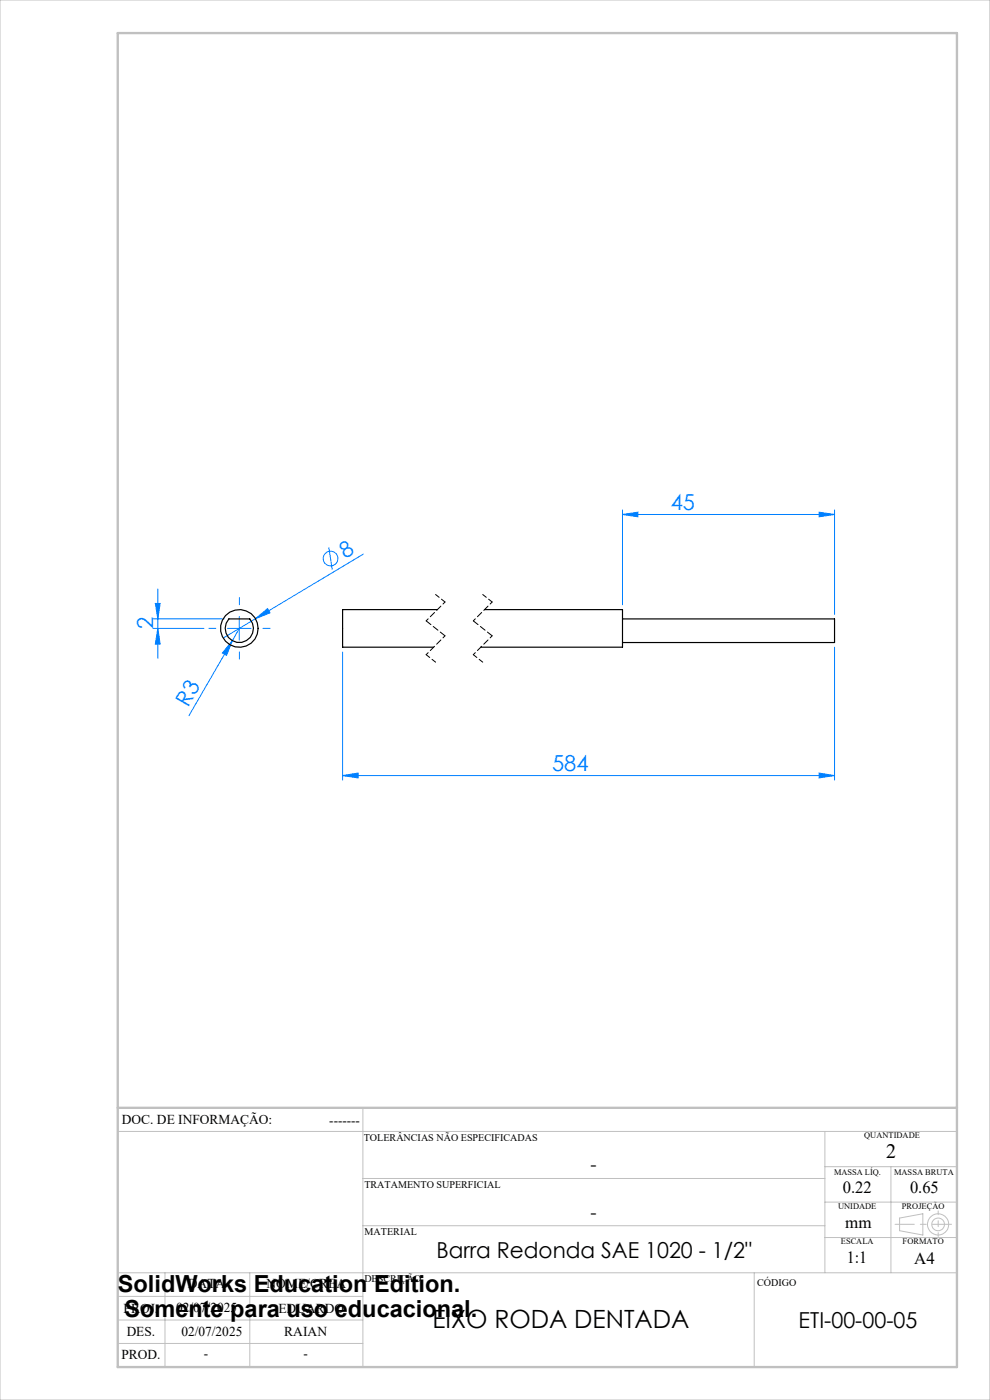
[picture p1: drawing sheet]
<svg xmlns="http://www.w3.org/2000/svg" width="210mm" height="297mm" viewBox="0 0 210 297" stroke-linecap="round" stroke-linejoin="round" font-family="sans-serif">
<g fill="none" stroke="#0080ff" stroke-width=".21">
<path d="M69.7 116.1l.8 4.8M77.1 117.5l-22.9 13.8M132 109.1l3.3-.4v.9zM132 108.2v20.1M132 109.1h45M173.7 108.7l3.3 .4-3.3 .5zM177 108.2v22.1M32.5 133.3h10.8M32.5 131.3h15M32.9 128h1.1l-.5 3.3zM33.5 125v14.7M33.5 133.3l.5 3.3h-1.1z"/>
<path d="M48.3 133.3h5M49.3 135.9l-1.3 3.1-.8-.5zM49.3 135.9l-9.2 15.9M50.8 130.8v5M50.8 133.3l-1.5 2.6M54.2 131.3l2.6-2.2 .5 .9zM54.2 131.3l-6.9 4.1M72.7 138.3v27.2M177 137.3v28.2M72.7 164.5l3.3-.5v1zM72.7 164.5h104.3M173.7 164l3.3 .5-3.3 .5z"/>
<circle cx="70.1" cy="118.5" r="1.55"/>
</g>
<g fill="none" stroke="#c0c0c0" stroke-width=".21">
<path d="M0 0h210v297h-210zM77 235v55M25 240h178M77 250h98M175 240v30M175 255h28M175 247.5h28M189 247.5v22.5M190.8 258.4l5-.9v4.5l-5-.9zM25 275h52M25 270h178M35 270v20"/>
<path d="M53 270v20M77 260h98M160 270v20M175 262.5h28M25 285h52M25 280h52"/>
<circle cx="199" cy="259.7" r="1.34"/>
<circle cx="199" cy="259.7" r="2.25"/>
</g>
<path d="M90.4 138.9l2 1.6M92.4 126.1l2 1.6M100.4 138.9l2 1.6M102.4 126.1l2 1.6" fill="none" stroke="#000" stroke-width=".21" stroke-dasharray="1.3 .6" stroke-dashoffset=".3"/>
<path d="M94.4 127.7l-4 4M94.4 134.9l-4 4M104.4 127.7l-4 4M104.4 134.9l-4 4" fill="none" stroke="#000" stroke-width=".21" stroke-dasharray="1.3 .6" stroke-dashoffset=".7"/>
<path d="M90.4 131.7l4 3.2M100.4 131.7l4 3.2" fill="none" stroke="#000" stroke-width=".21" stroke-dasharray="1.3 .6"/>
<path d="M45.8 133.3h-1.5M50.8 128.3v-1.5M50.8 138.3v1.6M55.8 133.3h1.5" fill="none" stroke="#0080ff" stroke-width=".21" stroke-dasharray="15.2 1.3 1.3 1.3"/>
<path d="M201.8 259.7h-11.9" fill="none" stroke="#c0c0c0" stroke-width=".21" stroke-dasharray="15.2 1.3 1.3 1.3" stroke-dashoffset="11.2"/>
<path d="M199 256.9v5.4" fill="none" stroke="#c0c0c0" stroke-width=".21" stroke-dasharray="15.2 1.3 1.3 1.3" stroke-dashoffset="14.4"/>
<path d="M25 7h178v283h-178zM25 235h178" fill="none" stroke="#c0c0c0" stroke-width=".5"/>
<g fill="#0080ff">
<path d="M54.2 131.3l2.6-2.2 .5 .9z"/>
<path d="M49.3 135.9l-1.3 3.1-.8-.5z"/>
<path d="M173.7 108.7l3.3 .4-3.3 .5zM132 109.1l3.3-.4v.9z"/>
<path d="M72.7 164.5l3.3-.5v1zM173.7 164l3.3 .5-3.3 .5z"/>
<path d="M32.9 128h1.1l-.5 3.3zM33.5 133.3l.5 3.3h-1.1z"/>
</g>
<g fill="none" stroke="#000" stroke-width=".25">
<path d="M48.5 131.3h4.5a3 3 0 0 1-.1 4.2 3 3 0 0 1-4.2 0 3 3 0 0 1-.2-4.2zM92.8 129.3h-20.1v8h19.3M102.8 129.3h29.2v8h-30M132 131.3h45v5h-45"/>
<circle cx="50.8" cy="133.3" r="4"/>
</g>
<text font-size="5.3" x="91.7" y="281.7">EIXO RODA DENTADA</text>
<g font-size="5">
<text x="25" y="274">SolidWorks Education Edition.</text>
<text x="26.4" y="279.5">Somente para uso educacional.</text>
</g>
<g font-size="4.7" fill="#0080ff">
<text x="142.3" y="108.1">45</text>
<text x="73.2" y="118.6" transform="rotate(-31 73.2 118.6)">8</text>
<text x="32.5" y="133.5" transform="rotate(-90 32.5 133.5)">2</text>
<text x="39.9" y="150.2" transform="rotate(-60 39.9 150.2)">R3</text>
<text x="117.1" y="163.5">584</text>
</g>
<g font-size="4.7">
<text x="92.6" y="266.8">Barra Redonda SAE 1020 - 1/2&quot;</text>
<text x="169.4" y="281.7">ETI-00-00-05</text>
</g>
<text font-size="4.3" x="188" y="245.8">2</text>
<g font-size="4">
<text x="125.2" y="248.4">-</text>
<text x="125.2" y="258.6">-</text>
</g>
<g font-size="3.6">
<text x="178.8" y="253.1">0.22</text>
<text x="193" y="253.1">0.65</text>
<text x="179.3" y="260.6">mm</text>
<text x="179.6" y="267.9">1:1</text>
<text x="193.9" y="268.1">A4</text>
</g>
<g font-size="2.9">
<text x="25.9" y="238.4">DOC. DE INFORMAÇÃO:</text>
<text x="69.8" y="238.6">-------</text>
<text x="39.9" y="273.2">DATA</text>
<text x="56.5" y="273.2">NOME/CREA</text>
<text x="26.2" y="278.6">PROJ.</text>
<text x="37.4" y="278.2">02/07/2025</text>
<text x="59" y="278.6">EDUARDO</text>
<text x="26.9" y="283.4">DES.</text>
<text x="38.5" y="283.4">02/07/2025</text>
<text x="60.3" y="283.4">RAIAN</text>
<text x="25.7" y="288.3">PROD.</text>
<text x="43.3" y="288">-</text>
<text x="64.4" y="288">-</text>
</g>
<g font-size="2.2">
<text x="77.2" y="242.1">TOLERÂNCIAS NÃO ESPECIFICADAS</text>
<text x="77.3" y="251.9">TRATAMENTO SUPERFICIAL</text>
<text x="77.3" y="261.9">MATERIAL</text>
<text x="77.3" y="272.1">DESCRIÇÃO</text>
<text x="160.6" y="272.8">CÓDIGO</text>
</g>
<g font-size="1.8">
<text x="183.3" y="241.4">QUANTIDADE</text>
<text x="176.9" y="249.2">MASSA LÍQ.</text>
<text x="189.7" y="249.2">MASSA BRUTA</text>
<text x="177.8" y="256.5">UNIDADE</text>
<text x="191.3" y="256.5">PROJEÇÃO</text>
<text x="178.4" y="264">ESCALA</text>
<text x="191.5" y="264">FORMATO</text>
</g>
</svg>
